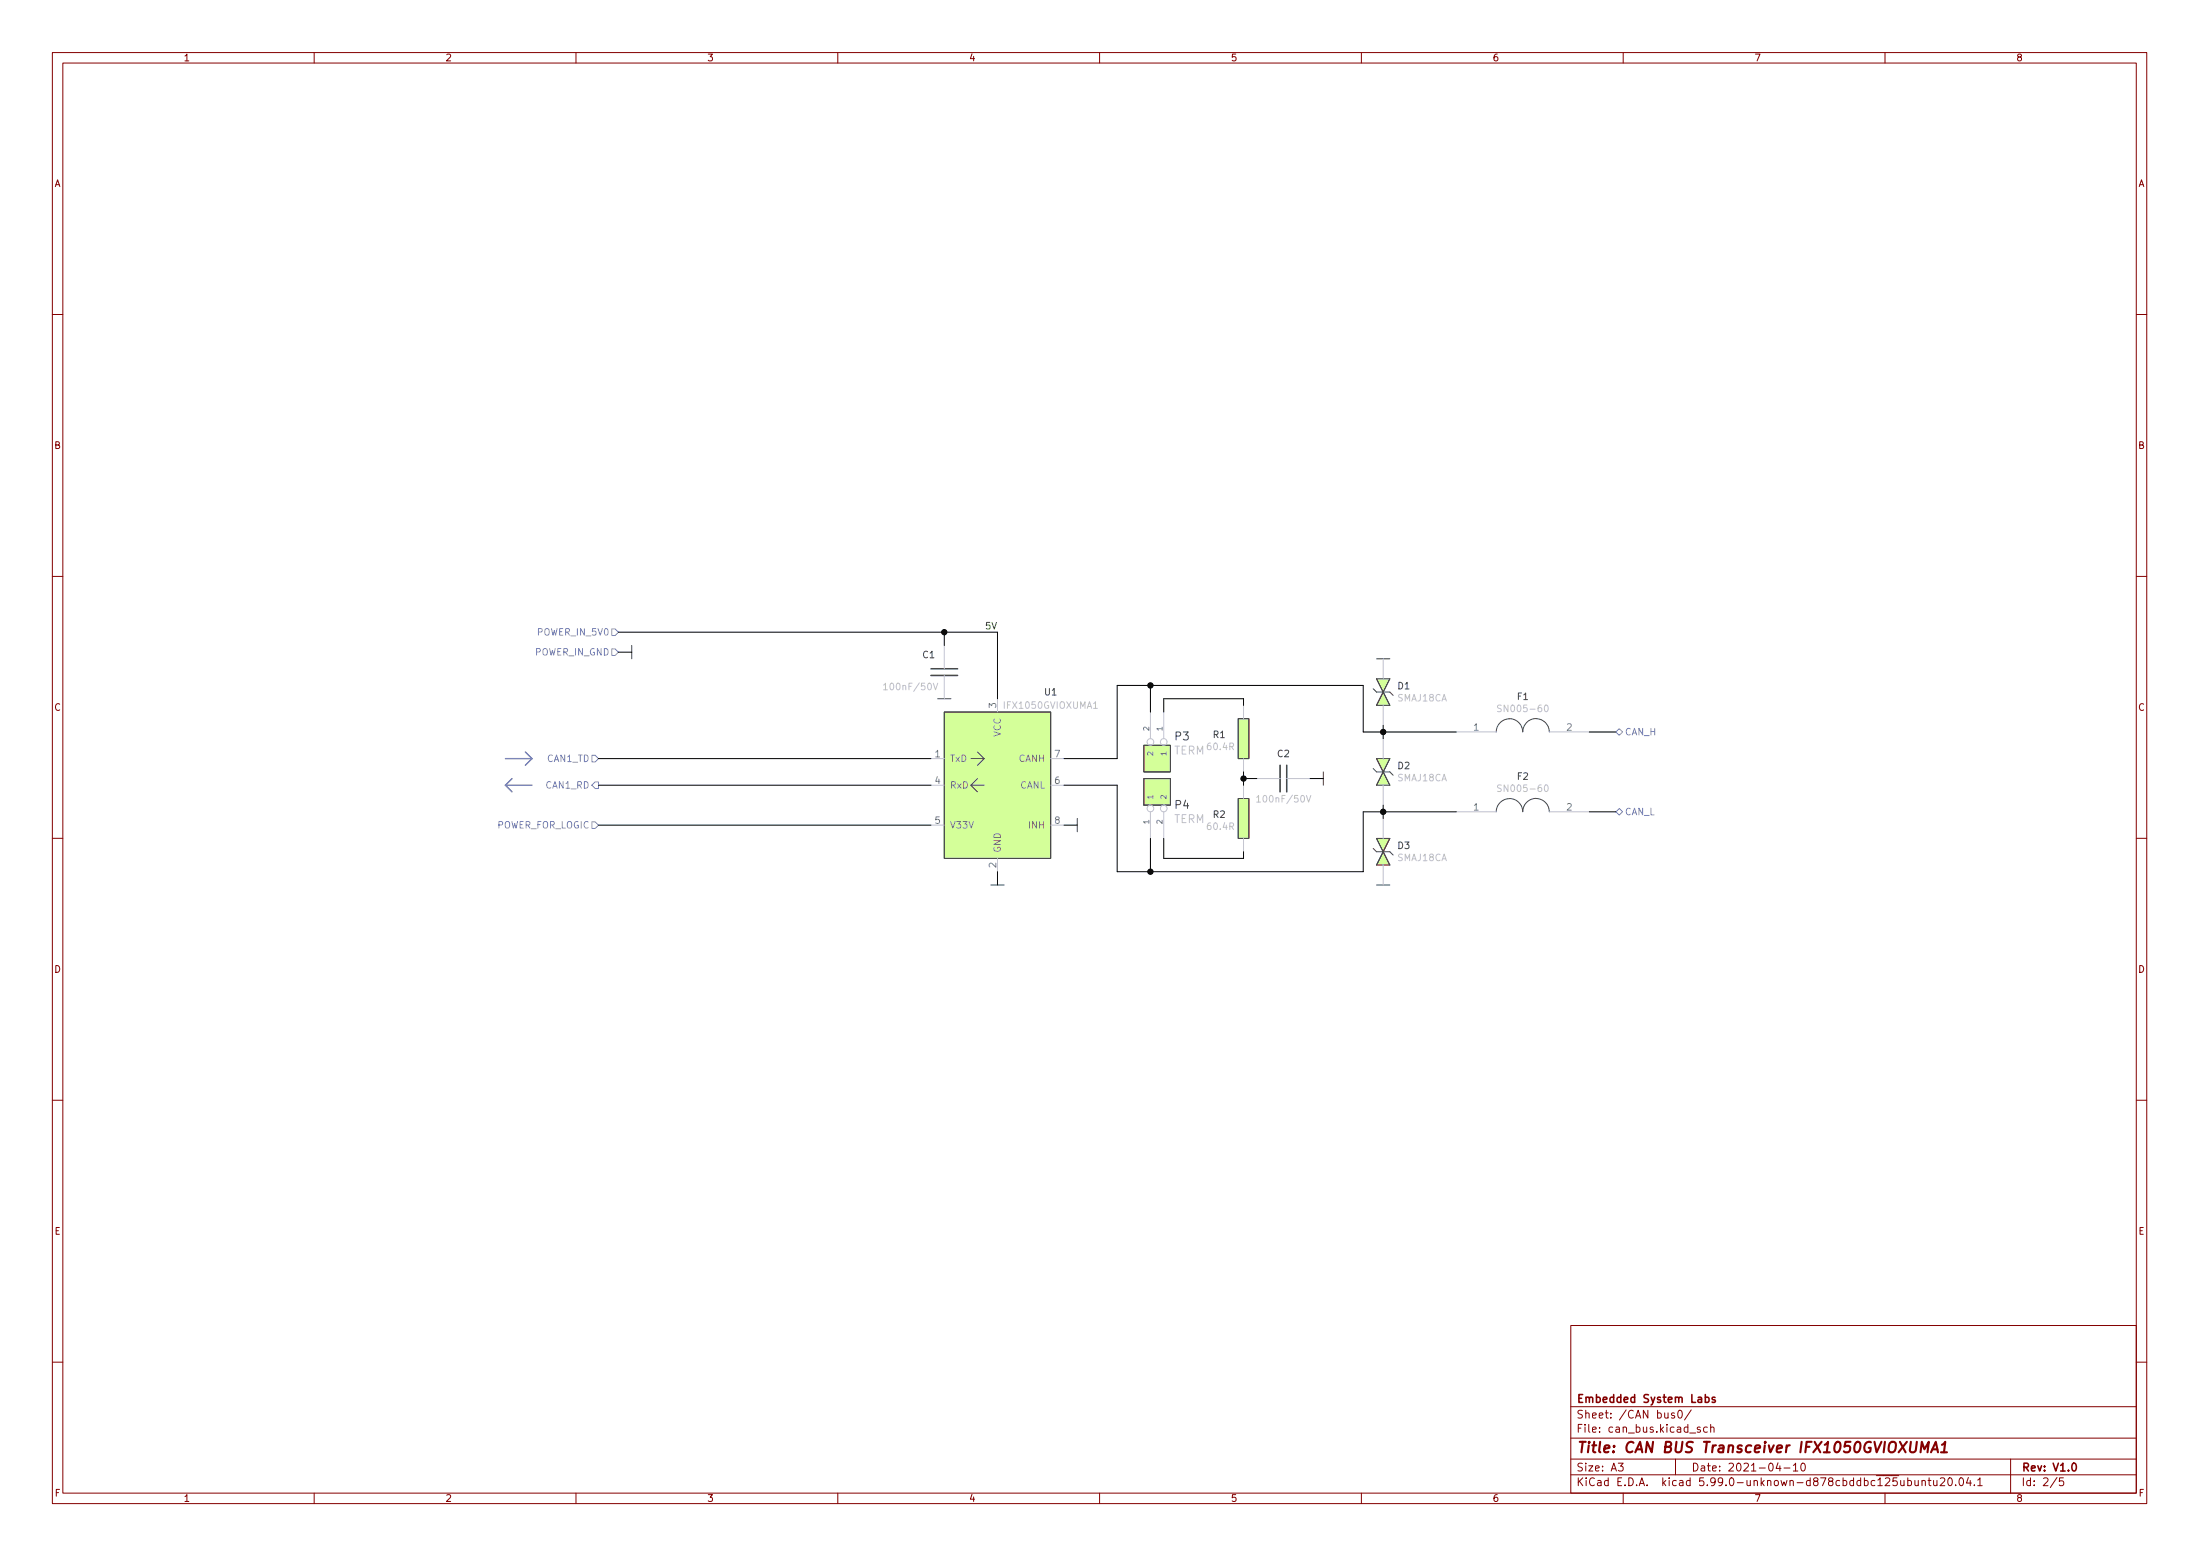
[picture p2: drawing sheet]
<svg xmlns="http://www.w3.org/2000/svg" width="420mm" height="297mm" viewBox="0 0 420 297" stroke-linecap="round" stroke-linejoin="round" font-family="sans-serif">
<g fill="none" stroke="#840000" stroke-width=".19">
<path d="M10 10h400v277h-400zM12 12h396v273h-396zM60 10v2M110 10v2M160 10v2M210 10v2M260 10v2M310 10v2M360 10v2M10 60h2M408 60h2M10 110h2"/>
<path d="M408 110h2M10 160h2M408 160h2M10 210h2M408 210h2M300 253h108v32h-108zM10 260h2M300 278.5h108M300 274.5h108M300 268.5h108M309.1 279.3h.9l-.5 .6 .4 .1v.7l-.2 .1-.6-.1M319.8 269.8l-.4-.1-.2 .2 .1 .2 .5 .2v.3h-.6"/>
<path d="M320 278.5v3M320.6 269.3l.2-.1a.8 .8 0 0 1 .5 .8 .8 .8 0 0 1-.5 .7 1 1 0 0 1-.2-1.4zM323 269.1l-1.3 2M324.7 272.5l-.3-.1-.3 .2 .1 .2 .5 .2v.3h-.6M326.1 272.5l-.5-.1-.2 .3 .1 .6h.6M326.7 272.6l.2-.2 .4 .1 .1 .9M326.7 271.9v1.5M339.6 279.2l-.4 1.1h.9M339.9 279.8v1M342.5 279.7l.4-.4v1.5M344.1 279.4l.2-.1a.8 .8 0 0 1 .5 .8 .8 .8 0 0 1-.5 .7 .99 .99 0 0 1-.2-1.4zM384 278.5v6.5"/>
<path d="M408 260h2M60 285v2M110 285v2M160 285v2M210 285v2M260 285v2M300 281.5h108M310 285v2M340.7 280.2h1.2M342.5 280.8h.9M360 285v2M367.1 282.8l.2-.2 .3 .1 .1 .9"/>
<path d="M367.1 282.6v1M368.2 282.6h.6M368.4 282.1v1.3l.4 .2M369.3 282.6l.1 .9 .3 .1 .2-.1M369.9 282.6v1M370.6 282.3l.5-.2 .3 .2v.2l-.9 1.1h.9M372.1 282.3l.3-.2a.8 .8 0 0 1 .5 .8 .8 .8 0 0 1-.5 .7l-.3-.1-.1-.5zM373.5 283.5v.1M374.4 282.2l.1-.1a.8 .8 0 0 1 .5 .8 .8 .8 0 0 1-.5 .7 1 1 0 0 1-.1-1.4zM375.9 282l-.3 1.1h.9M376.3 282.6v1M377.1 283.5v.1"/>
<path d="M377.7 282.5l.4-.4v1.5M377.7 283.6h.9M392.9 282l-1.3 2M394.1 282.1h-.7l-.1 .7 .2-.1 .5 .1 .1 .2v.5l-.3 .1-.5-.1"/>
</g>
<path d="M325.7 266.8l.4-.1 .3 .3-.1 .6h-.6M327.5 266.8l-.3-.1-.2 .2v.2l.5 .2v.3h-.5M395.9 279.4l.1-.1a.8 .8 0 0 1 .6 .8 .8 .8 0 0 1-.6 .7 1 1 0 0 1-.1-1.4z" fill="none" stroke="#840000" stroke-width=".3"/>
<path d="M366.8 277.2l.2-2 .5 1.5 .9-1.5-.3 2M368.8 277.2l.9-2 .4 2M369 276.7h1M370.7 277.2h1.1M370.9 275.8l.6-.6-.2 2" fill="none" stroke="#840000" stroke-width=".4"/>
<g fill="none" stroke="#484848" stroke-width=".19">
<path d="M120.6 123.2v2.6M179.1 133.4h2.5M180.3 135.9h20.4v28h-20.4zM236.5 137.2h2v7.6h-2zM262.3 131.5l.6 .6h2.5l.7 .7M262.9 129.6h2.5l-1.2 2.5zM262.9 125.8h2.5M264.2 132.1l1.2 2.6h-2.5zM285.7 139.7a2.53 2.53 0 0 1 2.6-2.5 2.53 2.53 0 0 1 2.5 2.5M293.4 137.2a2.54 2.54 0 0 1 2.5 2.5M293.4 137.2a2.54 2.54 0 0 0-2.6 2.5M185.4 144.8h2.6"/>
<path d="M185.4 149.9h2.6M185.4 149.9l1.3 1.3M186.7 148.6l-1.3 1.3M186.7 143.5l1.3 1.3M188 144.8l-1.3 1.3M205.7 156.2v2.6M218.4 142.3h5.1v5.1h-5.1zM218.4 148.6h5.1v5.1h-5.1zM236.5 152.4h2v7.7h-2zM252.7 147.4v2.5M262.3 146.7l.6 .7h2.5l.7 .6M262.9 144.8h2.5l-1.2 2.6z"/>
<path d="M264.2 147.4l1.2 2.5h-2.5zM285.7 155a2.53 2.53 0 0 1 2.6-2.6 2.53 2.53 0 0 1 2.5 2.6M293.4 152.4a2.54 2.54 0 0 1 2.5 2.6M293.4 152.4a2.54 2.54 0 0 0-2.6 2.5M189.2 168.9h2.6M262.3 162l.6 .6h2.5l.7 .6M262.9 160.1h2.5l-1.2 2.5zM262.9 168.9h2.5M264.2 162.6l1.2 2.5h-2.5z"/>
</g>
<g fill="none" stroke="#babcdd" stroke-width=".19">
<path d="M180.3 123.2v4.5M180.3 128.9v4.5M190.5 133.4v2.5M219.7 135.9v5.1M222.2 135.9v5.1M237.5 134.7v2.5M264.2 125.8v3.8M264.2 134.7v3.8M278.1 139.7h7.6M295.9 139.7h7.6M177.8 144.8h2.5M177.8 149.9h2.5"/>
<path d="M177.8 157.5h2.5M200.7 144.8h2.5M200.7 149.9h2.5M200.7 157.5h2.5M219.7 155v5.1M222.2 155v5.1M237.5 144.8v2.6M237.5 149.9v2.5M240 148.6h4.5M245.7 148.6h4.5M264.2 141v3.8M264.2 149.9v3.8"/>
<path d="M264.2 156.2v3.9M278.1 155h7.6M295.9 155h7.6M190.5 163.9v2.5M237.5 160.1v2.5M264.2 165.1v3.8"/>
<circle cx="219.7" cy="141.6" r=".63"/>
<circle cx="219.7" cy="154.3" r=".63"/>
<circle cx="222.2" cy="154.3" r=".63"/>
<circle cx="222.2" cy="141.6" r=".63"/>
</g>
<path d="M168.7 130.8l.4-.4v1.3M168.7 131.7h.8M178.2 130.4l.5 1.3 .4-1.3M208.9 135.2h.7M286.7 134.7l-.5-.1-.1 .1v.4l.5 .2 .1 .3-.2 .3-.5-.1M295.1 134.7l.1-.1a.68 .68 0 0 1 .5 .6 .68 .68 0 0 1-.5 .7 .85 .85 0 0 1-.1-1.2zM240 152.2l.4-.3v1.2M240 153.1h.7M249.5 151.9l.4 1.2 .4-1.2M286.7 149.9l-.5-.1-.1 .2v.3l.5 .3 .1 .3-.2 .2-.5-.1M295.1 149.9l.1-.1a.68 .68 0 0 1 .5 .7 .68 .68 0 0 1-.5 .6 .85 .85 0 0 1-.1-1.2z" fill="none" stroke="#c2c2c2" stroke-width=".19"/>
<g fill="#d4ff99" stroke="#d4ff99" stroke-width=".19">
<path d="M218.4 142.3h5.1v5.1h-5.1z"/>
<path d="M262.9 129.6h2.5l-1.2 2.5z"/>
<path d="M264.2 132.1l1.2 2.6h-2.5z"/>
<path d="M262.9 144.8h2.5l-1.2 2.6z"/>
<path d="M264.2 147.4l1.2 2.5h-2.5z"/>
<path d="M262.9 160.1h2.5l-1.2 2.5z"/>
<path d="M264.2 162.6l1.2 2.5h-2.5z"/>
<path d="M218.4 148.6h5.1v5.1h-5.1z"/>
<path d="M180.3 135.9h20.4v28h-20.4z"/>
<path d="M236.5 137.2h2v7.6h-2z"/>
<path d="M236.5 152.4h2v7.7h-2z"/>
</g>
<path d="M177.8 128.9h5.1M177.8 127.7h5.1M244.5 146.1v5.1M245.7 146.1v5.1" fill="none" stroke="#484848" stroke-width=".3"/>
<path d="M116.8 120.1h.7l.6 .6-.6 .6h-.7zM116.8 123.9h.7l.6 .6-.6 .6h-.7zM308.6 139.7l.6-.6 .7 .6-.7 .7zM113 144.2h.7l.6 .6-.6 .7h-.7zM113 156.9h.7l.6 .6-.6 .7h-.7zM113.7 149.3h.6v1.2h-.6l-.7-.6zM308.6 155l.6-.7 .7 .7-.7 .6z" fill="none" stroke="#6e82ff" stroke-width=".19"/>
<path d="M96.5 149.9l1.3 1.3M96.5 144.8h5.1M96.5 149.9h5.1M97.8 148.6l-1.3 1.3M100.3 143.5l1.3 1.3M101.6 144.8l-1.3 1.3" fill="none" stroke="#505ad2" stroke-width=".25"/>
<g fill="none" stroke="#000" stroke-width=".19">
<path d="M118.1 120.7h72.4v12.7M118.1 124.5h2.5M180.3 120.7v2.5M219.7 130.8v5.1M237.5 134.7v-1.3h-15.3v2.5M264.2 138.5v2.5M278.1 139.7h-17.8v-8.9h-46.9v14h-10.2M303.5 139.7h5.1M114.3 149.9h63.5M114.3 157.5h63.5M114.3 144.8h63.5M203.2 149.9h10.2v16.5h46.9v-11.4h17.8"/>
<path d="M203.2 157.5h2.5M237.5 148.6h2.5M237.5 147.4v2.5M250.2 148.6h2.5M264.2 153.7v2.5M303.5 155h5.1M190.5 166.4v2.5M219.7 160.1v6.3M222.2 160.1v3.8h15.3v-1.3"/>
</g>
<g fill="#000" stroke="#000" stroke-width=".19">
<circle cx="180.3" cy="120.7" r=".51"/>
<circle cx="219.7" cy="130.8" r=".51"/>
<circle cx="264.2" cy="139.7" r=".51"/>
<circle cx="237.5" cy="148.6" r=".51"/>
<circle cx="264.2" cy="155" r=".51"/>
<circle cx="219.7" cy="166.4" r=".51"/>
</g>
<text font-size="2.8" fill="#840000" x="301" y="277.3">Title: CAN BUS Transceiver IFX1050GVIOXUMA1</text>
<g font-size="2.1" fill="#454750">
<text x="224.4" y="141.3">P3</text>
<text x="224.4" y="154.4">P4</text>
</g>
<g font-size="2.1" fill="#c2c2c2">
<text x="224.1" y="144">TERM</text>
<text x="224.1" y="157.1">TERM</text>
</g>
<g font-size="2.1" fill="#840000">
<text x="301" y="267.8">Embedded System Labs</text>
<text x="301" y="273.5">File: can_bus.kicad_sch</text>
<text x="301" y="270.8">Sheet: /CAN bus0/</text>
<text x="301" y="280.9">Size: A3</text>
<text x="323" y="280.9">Date: 2021-04-10</text>
<text x="386" y="280.9">Rev: V1.0</text>
<text x="301" y="283.7">KiCad E.D.A. kicad 5.99.0-unknown-d878cbddbc~125~ubuntu20.04.1</text>
<text x="386" y="283.7">Id: 2/5</text>
</g>
<g font-size="1.8" fill="#840000">
<text x="35" y="11.7">1</text>
<text x="85" y="11.7">2</text>
<text x="135" y="11.7">3</text>
<text x="185" y="11.7">4</text>
<text x="235" y="11.7">5</text>
<text x="285" y="11.7">6</text>
<text x="335" y="11.7">7</text>
<text x="385" y="11.7">8</text>
<text x="10.3" y="35.7">A</text>
<text x="408.3" y="35.7">A</text>
<text x="10.3" y="85.7">B</text>
<text x="408.3" y="85.7">B</text>
<text x="10.3" y="135.7">C</text>
<text x="408.3" y="135.7">C</text>
<text x="10.3" y="185.7">D</text>
<text x="408.3" y="185.7">D</text>
<text x="10.4" y="235.7">E</text>
<text x="408.4" y="235.7">E</text>
<text x="10.4" y="285.7">F</text>
<text x="35" y="286.7">1</text>
<text x="85" y="286.7">2</text>
<text x="135" y="286.7">3</text>
<text x="185" y="286.7">4</text>
<text x="235" y="286.7">5</text>
<text x="285" y="286.7">6</text>
<text x="335" y="286.7">7</text>
<text x="385" y="286.7">8</text>
<text x="408.4" y="285.7">F</text>
</g>
<g font-size="1.8" fill="#6e82ff">
<text x="102.1" y="125.1">POWER_IN_GND</text>
<text x="102.9" y="121.3">POWER_IN_5V0</text>
<text x="310.3" y="140.4">CAN_H</text>
<text x="104.5" y="145.5">CAN1_TD</text>
<text x="104.3" y="150.5">CAN1_RD</text>
<text x="310.3" y="155.6">CAN_L</text>
<text x="94.7" y="158.2">POWER_FOR_LOGIC</text>
</g>
<g font-size="1.8" fill="#454750">
<text x="176.2" y="125.6">C1</text>
<text x="267" y="131.6">D1</text>
<text x="199.5" y="132.8">U1</text>
<text x="289.8" y="133.6">F1</text>
<text x="231.7" y="140.9">R1</text>
<text x="244" y="144.5">C2</text>
<text x="267" y="146.8">D2</text>
<text x="289.8" y="148.9">F2</text>
<text x="231.7" y="156.1">R2</text>
<text x="267" y="162.1">D3</text>
</g>
<text font-size="1.8" fill="#00c200" x="188.3" y="120.1">5V</text>
<g font-size="1.8" fill="#c2c2c2">
<text x="169.5" y="131.7">100nF/50V</text>
<text x="192" y="135.3">IFX1050GVIOXUMA1</text>
<text x="266.9" y="133.9">SMAJ18CA</text>
<text x="286.8" y="135.9">SN005-60</text>
<text x="230.7" y="143.2">60.4R</text>
<text x="266.9" y="149.1">SMAJ18CA</text>
<text x="240.7" y="153.2">100nF/50V</text>
<text x="286.8" y="151.2">SN005-60</text>
<text x="230.7" y="158.4">60.4R</text>
<text x="266.9" y="164.4">SMAJ18CA</text>
</g>
<g font-size="1.8" fill="#848484">
<text x="190.2" y="135.1" transform="rotate(-90 190.2 135.1)">3</text>
<text x="191.1" y="140.7" transform="rotate(-90 191.1 140.7)">VCC</text>
<text x="281.4" y="139.5">1</text>
<text x="299.2" y="139.5">2</text>
<text x="178.6" y="144.6">1</text>
<text x="178.6" y="149.6">4</text>
<text x="181.4" y="145.5">TxD</text>
<text x="194.5" y="145.5">CANH</text>
<text x="201.4" y="149.6">6</text>
<text x="201.4" y="144.6">7</text>
<text x="181.4" y="150.5">RxD</text>
<text x="194.7" y="150.5">CANL</text>
<text x="281.4" y="154.7">1</text>
<text x="299.2" y="154.7">2</text>
<text x="178.6" y="157.3">5</text>
<text x="181.4" y="158.2">V33V</text>
<text x="196.6" y="158.2">INH</text>
<text x="201.4" y="157.3">8</text>
<text x="190.2" y="165.6" transform="rotate(-90 190.2 165.6)">2</text>
<text x="191.1" y="162.9" transform="rotate(-90 191.1 162.9)">GND</text>
</g>
<g font-size="1.4" fill="#848484">
<text x="219.5" y="139.5" transform="rotate(-90 219.5 139.5)">2</text>
<text x="222" y="139.5" transform="rotate(-90 222 139.5)">1</text>
<text x="220.2" y="144.1" transform="rotate(-90 220.2 144.1)">2</text>
<text x="222.8" y="144.1" transform="rotate(-90 222.8 144.1)">1</text>
<text x="220.2" y="152.7" transform="rotate(-90 220.2 152.7)">1</text>
<text x="222.8" y="152.7" transform="rotate(-90 222.8 152.7)">2</text>
<text x="219.5" y="157.3" transform="rotate(-90 219.5 157.3)">1</text>
<text x="222" y="157.3" transform="rotate(-90 222 157.3)">2</text>
</g>
</svg>
